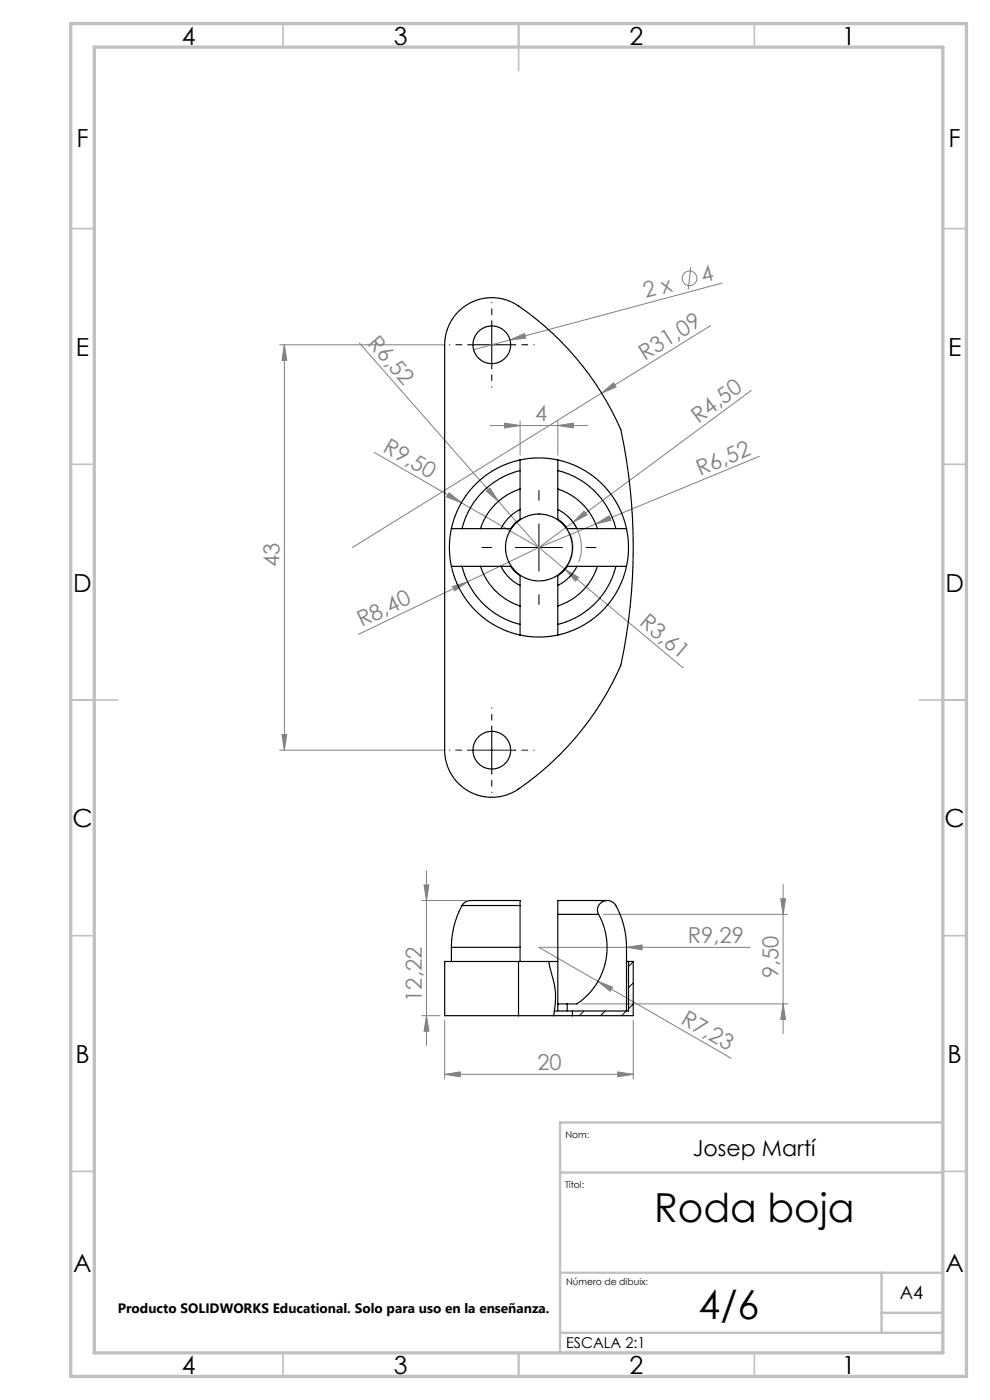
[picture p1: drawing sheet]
<svg xmlns="http://www.w3.org/2000/svg" width="210mm" height="297mm" viewBox="0 0 210 297" stroke-linecap="round" stroke-linejoin="round" font-family="sans-serif">
<g fill="none" stroke="#808080" stroke-width=".21">
<path d="M146.5 56.7l-.5 4.7M59.3 73.1h35M60.3 73.1v86M60.3 73.1l.5 3.3h-1zM76.2 72.8l29.5 33.6M108.2 72.1l3-1.3 .3 .9zM150.7 69.1l-23.1 14.3M153.2 60l-52.7 14.2M79.4 96l34.9 20.1M104 90.3h20.7M107 89.8l3.3 .5-3.3 .5zM110.3 89.3v7.3"/>
<path d="M118.3 90.3l3.3-.5v1zM118.3 89.3v7.3M127.6 83.4l2.6-2.2 .5 .9zM127.6 83.4l-52.9 32.7M159.4 82.8l-37.8 28M161.1 96.8l-46.8 19.3M95.3 104.6l2.6 2-3.1-1.2zM103.2 104.2l.7-.7 1.8 2.9zM105.7 106.4l8.6 9.7M114.3 116.1l30.6 25.6M114.3 116.1l-38.3 18.5M120.8 113a7.2 7.2 0 0 1-1.6 8.5"/>
<path d="M120.9 110a9 9 0 0 1 1.9 9.2M121.6 110.8l-7.3 5.3M123.9 108.4l.6 .8-2.9 1.6zM126.4 111.2l2.8-1.8 .4 1zM96 124.4l3.2-1-2.8 1.9zM119.9 120.8l2.8 1.7-.6 .8zM59.3 159.1h35M59.8 155.8h1l-.5 3.3zM89.5 191h9.3M90 187.7h1l-.5 3.3zM90.5 184.7v37.1M128 194h39.1"/>
<path d="M165.6 190.7h1l-.5 3.3zM166.1 187.6v31.7M89.5 215.5h3.8M90.5 215.5l.5 3.3h-1zM94.3 216.5v12.4M123.4 213h43.7M126.8 208.2l3.2 1.2-.6 .9zM126.8 208.2l28.3 16.3M132.9 201l3.3-.5v1zM134.3 216.5v12.4M159.1 201h-44.8l12.5 7.2M166.1 213l.5 3.3h-1z"/>
<path d="M94.3 227.9l3.3-.5v1zM94.3 227.9h40M131 227.4l3.3 .5-3.3 .5z"/>
<circle cx="146.3" cy="59" r="1.56"/>
</g>
<path d="M104.3 116.1h-2.1M114.3 106.1v-2.1M124.3 116.1h2.1M114.3 126.1v2.1" fill="none" stroke="#000" stroke-width=".21" stroke-dasharray="15.2 1.3 1.3 1.3"/>
<path d="M99.3 73.1h-4M104.3 68.1v-4M104.3 78.1v4M109.3 73.1h4M99.3 159.1h-4M104.3 154.1v-4M109.3 159.1h4M104.3 164.1v4" fill="none" stroke="#000" stroke-width=".21" stroke-dasharray="15.2 1.3 1.3 1.3" stroke-dashoffset="15.1"/>
<path d="M99.3 73.1h10M104.3 68.1v10M109.3 116.1h10M114.3 111.1v10M99.3 159.1h10M104.3 154.1v10" fill="none" stroke="#000" stroke-width=".21"/>
<g fill="none" stroke="#c0c0c0" stroke-width=".35">
<path d="M60 5v5M110 5v10M160 5v5M15 48.5h5M200 48.5h5M15 98.5h5M200 98.5h5M15 148.5h10M195 148.5h10M15 198.5h5M200 198.5h5M15 248.5h5"/>
<path d="M200 248.5h5M60 287v5M110 287v5M160 287v5"/>
</g>
<path d="M200 238.1h-81.2v48.9M118.8 248.8h81.2M118.8 270h81.2M187 270v12.8M187 278.5h13M118.8 282.8h81.2" fill="none" stroke="#c0c0c0" stroke-width=".5"/>
<path d="M15 5h190v287h-190zM20 10h180v277h-180z" fill="none" stroke="#c0c0c0" stroke-width=".7"/>
<g fill="#808080">
<path d="M103.2 104.2l.7-.7 1.8 2.9z"/>
<path d="M95.3 104.6l2.6 2-3.1-1.2z"/>
<path d="M132.9 201l3.3-.5v1z"/>
<path d="M108.2 72.1l3-1.3 .3 .9z"/>
<path d="M126.4 111.2l2.8-1.8 .4 1z"/>
<path d="M96 124.4l3.2-1-2.8 1.9z"/>
<path d="M127.6 83.4l2.6-2.2 .5 .9z"/>
<path d="M123.9 108.4l.6 .8-2.9 1.6z"/>
<path d="M119.9 120.8l2.8 1.7-.6 .8z"/>
<path d="M126.8 208.2l3.2 1.2-.6 .9z"/>
<path d="M94.3 227.9l3.3-.5v1zM131 227.4l3.3 .5-3.3 .5z"/>
<path d="M107 89.8l3.3 .5-3.3 .5zM118.3 90.3l3.3-.5v1z"/>
<path d="M166.1 213l.5 3.3h-1zM165.6 190.7h1l-.5 3.3z"/>
<path d="M90 187.7h1l-.5 3.3zM90.5 215.5l.5 3.3h-1zM60.3 73.1l.5 3.3h-1zM59.8 155.8h1l-.5 3.3z"/>
</g>
<path d="M123.9 214.5l-1 1M128.4 214.5l-1 1M132.9 214.5l-1 1M134.3 204l-1 1M134.3 208.5l-1 1M134.3 213l-1 1" fill="none" stroke="#000" stroke-width=".21"/>
<g fill="none" stroke="#000" stroke-width=".25">
<path d="M97.5 65.9a10 10 0 0 1 12.5-1 62.2 62.2 0 0 1 21.7 26.2 120 120 0 0 1 0 50 61.7 61.7 0 0 1-22.5 26.8 10 10 0 0 1-14.9-8.8v-86a10 10 0 0 1 3.2-7.2zM110.3 99.8v3.9a14.4 14.4 0 0 0-5.9 4 13 13 0 0 0-2.5 4.4h-3.9M110.3 99.8a16.8 16.8 0 0 0-12.3 12.3M110.3 97.6a19 19 0 0 0-14.6 14.5M110.3 97.6v2.2M110.3 97.6a19 19 0 0 1 8 0M118.3 99.8v3.9a13.5 13.5 0 0 1 8.5 8.4h3.8M118.3 99.8a16.8 16.8 0 0 1 12.3 12.3M118.3 97.6a19 19 0 0 1 14.6 14.5M118.3 97.6v2.2M95.7 112.1h2.3M95.7 112.1a19 19 0 0 0 0 8"/>
<path d="M102 112.1h4.3M110.3 108.1a9 9 0 0 0-4 4M110.3 103.8v4.3M110.3 108.1v2l-1.1 .9-.9 1.1h-2M118.3 108.1a9 9 0 0 1 4.1 4M118.3 103.8v4.3M118.3 108.1v2l1.1 .9 .9 1.1h2.1M122.4 112.1h4.3M130.6 112.1h2.3M132.9 112.1a19 19 0 0 1 0 8M95.7 120.1a19 19 0 0 0 14.6 14.6M95.7 120.1h2.3"/>
<path d="M98 120.1h3.9a13.3 13.3 0 0 0 8.4 8.5v3.9M98 120.1a16.8 16.8 0 0 0 12.3 12.4M102 120.1h4.3M106.3 120.1a9 9 0 0 0 4 4.1M106.3 120.1h2l.9 1.1 1.1 .9v2.1M110.3 132.5v2.2M110.3 124.2v4.3M110.3 134.7a19 19 0 0 0 8 0M118.3 132.5v2.2M118.3 124.2v4.3M122.4 120.1a9 9 0 0 1-4.1 4.1M122.4 120.1h4.3"/>
<path d="M122.4 120.1h-2.1l-.9 1.1-1.1 .9v2.1M130.6 120.1h-3.8a13.9 13.9 0 0 1-8.5 8.5v3.9M130.6 120.1a16.8 16.8 0 0 1-12.3 12.4M130.6 120.1h2.3M132.9 120.1a19 19 0 0 1-14.6 14.6M98 192.1h12.3M98 192.1a18.6 18.6 0 0 0-2.3 8.9M99.8 191h10.5M99.9 191a2.05 2.05 0 0 0-1.9 1.1M110.3 192.1v8.9M110.3 191v1.1M118.3 194v19"/>
<path d="M118.3 194h8.7M118.3 191v3M118.3 191h10.5M127 194a14.5 14.5 0 0 1-4.6 19h-2.1M127 194a2.06 2.06 0 0 1 .9-2.8 2.06 2.06 0 0 1 2.7 .9 18.6 18.6 0 0 1 2.3 8.9v13.5M95.7 201h14.6M95.7 201v3M110 204h-15.7v11.5h15.7M110 204h6.4M110 215.5h7.5M110 204v11.5M110.3 201v3"/>
<path d="M116.4 204l.3 1.3a17.9 17.9 0 0 1 .8 10.2M116.4 204h1.9M117.5 215.5h3.9M117.6 214.5h3.8M118.3 213h2M118.3 213v1.5M120.3 213v1.5M121.4 214.5v1M132.9 204h.4M133.3 204v10.5h-11.9M133.3 204h1v11.5h-12.9"/>
<circle cx="104.3" cy="73.1" r="4"/>
<circle cx="114.3" cy="116.1" r="7.1"/>
<circle cx="104.3" cy="159.1" r="4"/>
</g>
<g font-size="8.5">
<text x="138.7" y="259.3">Roda boja</text>
<text x="148.2" y="279.7">4/6</text>
</g>
<g font-size="5.3">
<text x="38.5" y="9.5">4</text>
<text x="83.5" y="9.5">3</text>
<text x="133.6" y="9.5">2</text>
<text x="178.6" y="9.5">1</text>
<text x="16.2" y="31.2">F</text>
<text x="201.2" y="31.2">F</text>
<text x="16.1" y="75.5">E</text>
<text x="201.1" y="75.5">E</text>
<text x="15.5" y="125.5">D</text>
<text x="200.5" y="125.5">D</text>
<text x="15.4" y="175.5">C</text>
<text x="200.4" y="175.5">C</text>
<text x="16" y="225.5">B</text>
<text x="201" y="225.5">B</text>
<text x="15.5" y="269.7">A</text>
<text x="200.5" y="269.7">A</text>
<text x="38.5" y="291.5">4</text>
<text x="83.5" y="291.5">3</text>
<text x="133.6" y="291.5">2</text>
<text x="178.6" y="291.5">1</text>
</g>
<g font-size="4.7" fill="#808080">
<text x="136.9" y="63.3" transform="rotate(-15 136.9 63.3)">2 x</text>
<text x="149.2" y="60" transform="rotate(-15 149.2 60)">4</text>
<text x="77.8" y="73.1" transform="rotate(49 77.8 73.1)">R6,52</text>
<text x="136.8" y="76.5" transform="rotate(-32 136.8 76.5)">R31,09</text>
<text x="113.5" y="89.3">4</text>
<text x="148.2" y="89.9" transform="rotate(-36 148.2 89.9)">R4,50</text>
<text x="81" y="95.8" transform="rotate(30 81 95.8)">R9,50</text>
<text x="148.5" y="100.9" transform="rotate(-22 148.5 100.9)">R6,52</text>
<text x="59.3" y="120.4" transform="rotate(-90 59.3 120.4)">43</text>
<text x="76.8" y="133.1" transform="rotate(-26 76.8 133.1)">R8,40</text>
<text x="135.4" y="132.5" transform="rotate(40 135.4 132.5)">R3,61</text>
<text x="145.9" y="200">R9,29</text>
<text x="165.1" y="207.5" transform="rotate(-90 165.1 207.5)">9,50</text>
<text x="89.5" y="212.5" transform="rotate(-90 89.5 212.5)">12,22</text>
<text x="144.2" y="217" transform="rotate(30 144.2 217)">R7,23</text>
<text x="114" y="226.9">20</text>
</g>
<text font-size="4.7" x="147" y="245.3">Josep Martí</text>
<text font-size="3.9" x="190.9" y="275.5">A4</text>
<text font-size="3.2" x="120.1" y="286">ESCALA 2:1</text>
<text font-size="2.9" x="25" y="278.6">Producto SOLIDWORKS Educational. Solo para uso en la enseñanza.</text>
<g font-size="2">
<text x="120" y="241.4">Nom:</text>
<text x="119.9" y="251.9">Títol:</text>
<text x="120.1" y="272.5">Número de dibuix:</text>
</g>
</svg>
